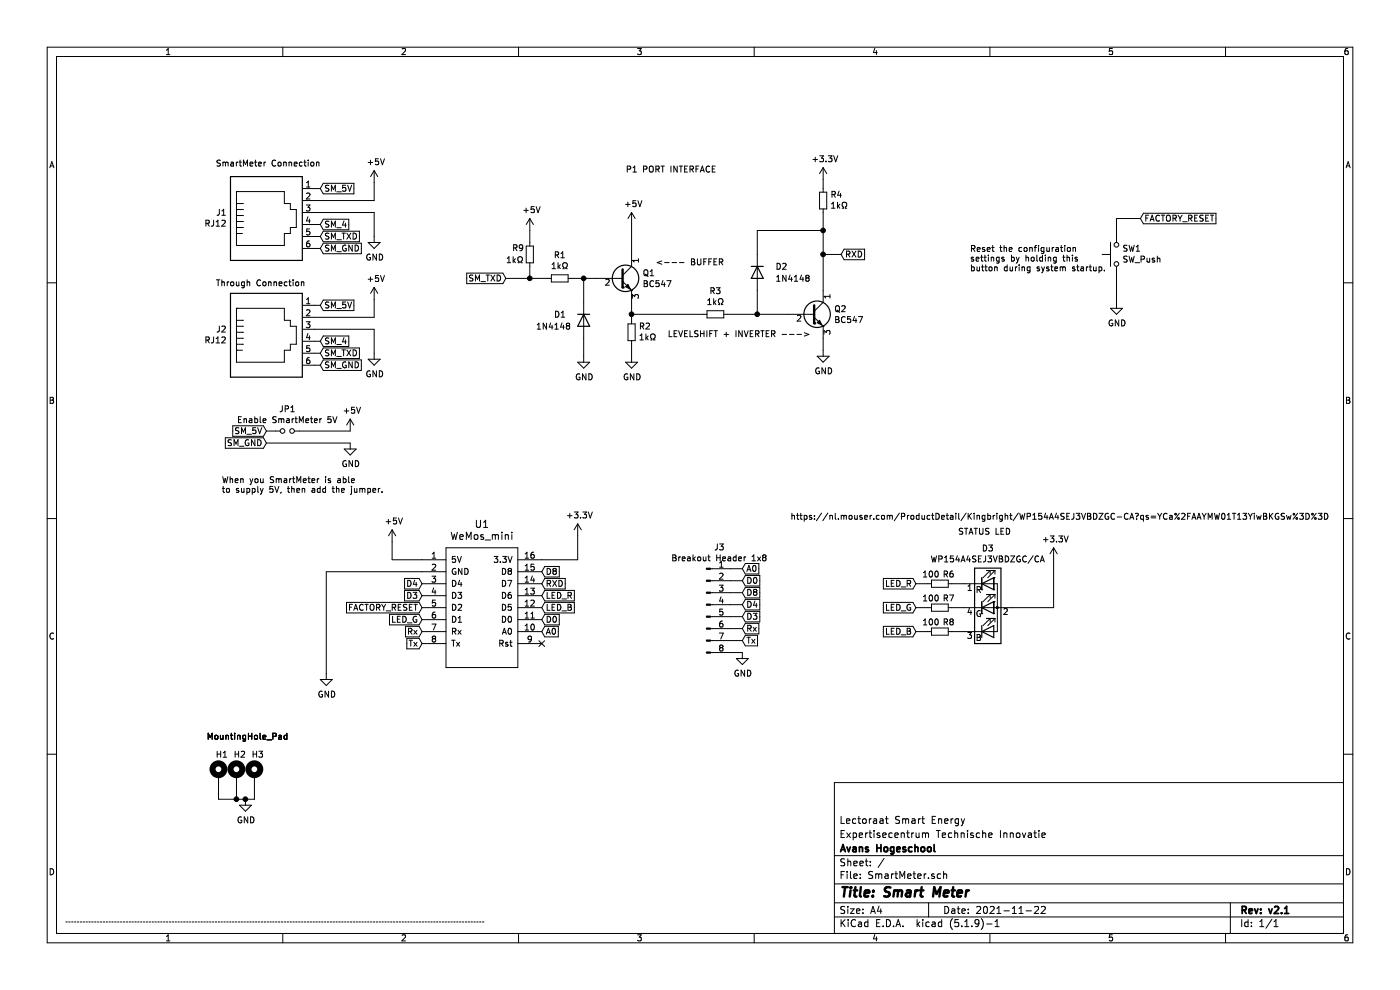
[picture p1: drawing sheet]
EESchema Schematic File Version 4
EELAYER 30 0
EELAYER END
$Descr A4 11693 8268
encoding utf-8
Sheet 1 1
Title "Smart Meter"
Date "2021-11-22"
Rev "v2.1"
Comp "Avans Hogeschool"
Comment1 "Expertisecentrum Technische Innovatie"
Comment2 "Lectoraat Smart Energy"
Comment3 ""
Comment4 ""
$EndDescr
$Comp
L wemos_mini:WeMos_mini U1
U 1 1
P 4025 5025
F 0 "U1" H 4025 5675 60  0000 C CNN
F 1 "WeMos_mini" H 4025 5575 60  0000 C CNN
F 2 "WEMOS_D1_V3:D1-MINI" H 4575 4325 60  0001 C CNN
F 3 "" H 4025 5556 60  0000 C CNN
	1    4025 5025
	1    0    0    -1  
$EndComp
$Comp
L Connector:RJ12 J1
U 1 1
P 2225 1775
F 0 "J1" H 1895 1779 50  0000 R CNN
F 1 "RJ12" H 1895 1870 50  0000 R CNN
F 2 "Connector_RJ:RJ12_Amphenol_54601" V 2225 1800 50  0001 C CNN
F 3 "~" V 2225 1800 50  0001 C CNN
	1    2225 1775
	1    0    0    1   
$EndComp
$Comp
L power:GND #PWR04
U 1 1
P 3125 1975
F 0 "#PWR04" H 3125 1725 50  0001 C CNN
F 1 "GND" H 3130 1802 50  0000 C CNN
F 2 "" H 3125 1975 50  0001 C CNN
F 3 "" H 3125 1975 50  0001 C CNN
	1    3125 1975
	1    0    0    -1  
$EndComp
Wire Wire Line
	3125 1775 3125 1975
$Comp
L power:+5V #PWR03
U 1 1
P 3125 1525
F 0 "#PWR03" H 3125 1375 50  0001 C CNN
F 1 "+5V" H 3140 1698 50  0000 C CNN
F 2 "" H 3125 1525 50  0001 C CNN
F 3 "" H 3125 1525 50  0001 C CNN
	1    3125 1525
	1    0    0    -1  
$EndComp
Wire Wire Line
	3125 1675 3125 1525
$Comp
L power:+5V #PWR07
U 1 1
P 3275 4525
F 0 "#PWR07" H 3275 4375 50  0001 C CNN
F 1 "+5V" H 3290 4698 50  0000 C CNN
F 2 "" H 3275 4525 50  0001 C CNN
F 3 "" H 3275 4525 50  0001 C CNN
	1    3275 4525
	1    0    0    -1  
$EndComp
Wire Wire Line
	3525 4675 3275 4675
Wire Wire Line
	3275 4675 3275 4525
$Comp
L power:+3.3V #PWR010
U 1 1
P 4825 4475
F 0 "#PWR010" H 4825 4325 50  0001 C CNN
F 1 "+3.3V" H 4840 4648 50  0000 C CNN
F 2 "" H 4825 4475 50  0001 C CNN
F 3 "" H 4825 4475 50  0001 C CNN
	1    4825 4475
	1    0    0    -1  
$EndComp
Wire Wire Line
	4525 4675 4825 4675
Wire Wire Line
	4825 4675 4825 4475
$Comp
L Transistor_BJT:BC547 Q1
U 1 1
P 5175 2325
F 0 "Q1" H 5366 2371 50  0000 L CNN
F 1 "BC547" H 5366 2280 50  0000 L CNN
F 2 "Package_TO_SOT_THT:TO-92_Wide" H 5375 2250 50  0001 L CIN
F 3 "http://www.fairchildsemi.com/ds/BC/BC547.pdf" H 5175 2325 50  0001 L CNN
	1    5175 2325
	1    0    0    -1  
$EndComp
Text GLabel 4225 2325 0    50   Input ~ 0
SM_TXD
$Comp
L power:+5V #PWR01
U 1 1
P 4425 1925
F 0 "#PWR01" H 4425 1775 50  0001 C CNN
F 1 "+5V" H 4440 2098 50  0000 C CNN
F 2 "" H 4425 1925 50  0001 C CNN
F 3 "" H 4425 1925 50  0001 C CNN
	1    4425 1925
	1    0    0    -1  
$EndComp
$Comp
L Device:R_Small R1
U 1 1
P 4675 2325
F 0 "R1" V 4479 2325 50  0000 C CNN
F 1 "1kΩ" V 4570 2325 50  0000 C CNN
F 2 "Resistor_THT:R_Axial_DIN0309_L9.0mm_D3.2mm_P12.70mm_Horizontal" H 4675 2325 50  0001 C CNN
F 3 "~" H 4675 2325 50  0001 C CNN
	1    4675 2325
	0    1    1    0   
$EndComp
Wire Wire Line
	4775 2325 4875 2325
$Comp
L Diode:1N4148 D1
U 1 1
P 4875 2675
F 0 "D1" V 4825 2425 50  0000 L CNN
F 1 "1N4148" V 4925 2275 50  0000 L CNN
F 2 "Diode_THT:D_DO-35_SOD27_P7.62mm_Horizontal" H 4875 2500 50  0001 C CNN
F 3 "http://www.nxp.com/documents/data_sheet/1N4148_1N4448.pdf" H 4875 2675 50  0001 C CNN
	1    4875 2675
	0    1    1    0   
$EndComp
Wire Wire Line
	4875 2325 4875 2525
Connection ~ 4875 2325
Wire Wire Line
	4875 2325 4975 2325
$Comp
L power:GND #PWR02
U 1 1
P 4875 2975
F 0 "#PWR02" H 4875 2725 50  0001 C CNN
F 1 "GND" H 4880 2802 50  0000 C CNN
F 2 "" H 4875 2975 50  0001 C CNN
F 3 "" H 4875 2975 50  0001 C CNN
	1    4875 2975
	1    0    0    -1  
$EndComp
Wire Wire Line
	4875 2825 4875 2975
$Comp
L Device:R_Small R2
U 1 1
P 5275 2775
F 0 "R2" H 5216 2729 50  0000 R CNN
F 1 "1kΩ" H 5216 2820 50  0000 R CNN
F 2 "Resistor_THT:R_Axial_DIN0309_L9.0mm_D3.2mm_P12.70mm_Horizontal" H 5275 2775 50  0001 C CNN
F 3 "~" H 5275 2775 50  0001 C CNN
	1    5275 2775
	-1   0    0    1   
$EndComp
Wire Wire Line
	5275 2525 5275 2625
$Comp
L power:GND #PWR06
U 1 1
P 5275 2975
F 0 "#PWR06" H 5275 2725 50  0001 C CNN
F 1 "GND" H 5280 2802 50  0000 C CNN
F 2 "" H 5275 2975 50  0001 C CNN
F 3 "" H 5275 2975 50  0001 C CNN
	1    5275 2975
	1    0    0    -1  
$EndComp
Wire Wire Line
	5275 2875 5275 2975
$Comp
L Device:R_Small R3
U 1 1
P 5975 2625
F 0 "R3" V 5779 2625 50  0000 C CNN
F 1 "1kΩ" V 5870 2625 50  0000 C CNN
F 2 "Resistor_THT:R_Axial_DIN0309_L9.0mm_D3.2mm_P12.70mm_Horizontal" H 5975 2625 50  0001 C CNN
F 3 "~" H 5975 2625 50  0001 C CNN
	1    5975 2625
	0    1    1    0   
$EndComp
Wire Wire Line
	5275 2625 5875 2625
Connection ~ 5275 2625
Wire Wire Line
	5275 2625 5275 2675
$Comp
L Diode:1N4148 D2
U 1 1
P 6325 2275
F 0 "D2" V 6275 2425 50  0000 L CNN
F 1 "1N4148" V 6375 2425 50  0000 L CNN
F 2 "Diode_THT:D_DO-35_SOD27_P7.62mm_Horizontal" H 6325 2100 50  0001 C CNN
F 3 "http://www.nxp.com/documents/data_sheet/1N4148_1N4448.pdf" H 6325 2275 50  0001 C CNN
	1    6325 2275
	0    1    1    0   
$EndComp
$Comp
L Transistor_BJT:BC547 Q2
U 1 1
P 6775 2625
F 0 "Q2" H 6966 2671 50  0000 L CNN
F 1 "BC547" H 6966 2580 50  0000 L CNN
F 2 "Package_TO_SOT_THT:TO-92_Wide" H 6975 2550 50  0001 L CIN
F 3 "http://www.fairchildsemi.com/ds/BC/BC547.pdf" H 6775 2625 50  0001 L CNN
	1    6775 2625
	1    0    0    -1  
$EndComp
Wire Wire Line
	6075 2625 6325 2625
Wire Wire Line
	6325 2425 6325 2625
Connection ~ 6325 2625
Wire Wire Line
	6325 2625 6575 2625
$Comp
L power:+3.3V #PWR08
U 1 1
P 6875 1500
F 0 "#PWR08" H 6875 1350 50  0001 C CNN
F 1 "+3.3V" H 6890 1673 50  0000 C CNN
F 2 "" H 6875 1500 50  0001 C CNN
F 3 "" H 6875 1500 50  0001 C CNN
	1    6875 1500
	1    0    0    -1  
$EndComp
$Comp
L power:GND #PWR09
U 1 1
P 6875 2925
F 0 "#PWR09" H 6875 2675 50  0001 C CNN
F 1 "GND" H 6880 2752 50  0000 C CNN
F 2 "" H 6875 2925 50  0001 C CNN
F 3 "" H 6875 2925 50  0001 C CNN
	1    6875 2925
	1    0    0    -1  
$EndComp
Wire Wire Line
	6875 2825 6875 2925
Wire Wire Line
	6325 2125 6325 1925
Wire Wire Line
	6325 1925 6875 1925
Wire Wire Line
	6875 1925 6875 2125
$Comp
L Device:R_Small R4
U 1 1
P 6875 1675
F 0 "R4" H 6816 1629 50  0000 R CNN
F 1 "1kΩ" H 6816 1720 50  0000 R CNN
F 2 "Resistor_THT:R_Axial_DIN0309_L9.0mm_D3.2mm_P12.70mm_Horizontal" H 6875 1675 50  0001 C CNN
F 3 "~" H 6875 1675 50  0001 C CNN
	1    6875 1675
	-1   0    0    1   
$EndComp
Wire Wire Line
	6875 1775 6875 1925
Connection ~ 6875 1925
Text GLabel 7025 2125 2    50   Input ~ 0
RXD
Wire Wire Line
	6875 2125 7025 2125
Connection ~ 6875 2125
Wire Wire Line
	6875 2125 6875 2425
Text GLabel 4525 4875 2    50   Input ~ 0
RXD
$Comp
L Switch:SW_Push SW1
U 1 1
P 9325 2125
F 0 "SW1" V 9371 2077 50  0000 R CNN
F 1 "SW_Push" V 9280 2077 50  0000 R CNN
F 2 "Button_Switch_THT:SW_PUSH_6mm" H 9325 2325 50  0001 C CNN
F 3 "" H 9325 2325 50  0001 C CNN
	1    9325 2125
	0    -1   -1   0   
$EndComp
$Comp
L power:GND #PWR012
U 1 1
P 9325 2525
F 0 "#PWR012" H 9325 2275 50  0001 C CNN
F 1 "GND" H 9330 2352 50  0000 C CNN
F 2 "" H 9325 2525 50  0001 C CNN
F 3 "" H 9325 2525 50  0001 C CNN
	1    9325 2525
	1    0    0    -1  
$EndComp
Wire Wire Line
	9325 2325 9325 2525
$Comp
L power:+5V #PWR05
U 1 1
P 5275 1875
F 0 "#PWR05" H 5275 1725 50  0001 C CNN
F 1 "+5V" H 5290 2048 50  0000 C CNN
F 2 "" H 5275 1875 50  0001 C CNN
F 3 "" H 5275 1875 50  0001 C CNN
	1    5275 1875
	1    0    0    -1  
$EndComp
Wire Wire Line
	5275 1875 5275 2125
Text GLabel 9525 1825 2    50   Input ~ 0
FACTORY_RESET
Wire Wire Line
	9325 1825 9525 1825
Wire Wire Line
	9325 1825 9325 1925
$Comp
L power:GND #PWR0101
U 1 1
P 2725 5625
F 0 "#PWR0101" H 2725 5375 50  0001 C CNN
F 1 "GND" H 2730 5452 50  0000 C CNN
F 2 "" H 2725 5625 50  0001 C CNN
F 3 "" H 2725 5625 50  0001 C CNN
	1    2725 5625
	1    0    0    -1  
$EndComp
Wire Notes Line
	550  7700 4050 7700
Text Notes 5225 1450 0    50   ~ 0
P1 PORT INTERFACE
Wire Wire Line
	4225 2325 4425 2325
$Comp
L Device:R_Small R9
U 1 1
P 4425 2125
F 0 "R9" H 4575 2075 50  0000 R CNN
F 1 "1kΩ" H 4625 2175 50  0000 R CNN
F 2 "Resistor_THT:R_Axial_DIN0309_L9.0mm_D3.2mm_P12.70mm_Horizontal" H 4425 2125 50  0001 C CNN
F 3 "~" H 4425 2125 50  0001 C CNN
	1    4425 2125
	-1   0    0    1   
$EndComp
Wire Wire Line
	4425 1925 4425 2025
Wire Wire Line
	4425 2225 4425 2325
Connection ~ 4425 2325
Wire Wire Line
	4425 2325 4575 2325
Text Notes 8100 2275 0    50   ~ 0
Reset the configuration\nsettings by holding this\nbutton during system startup.
Text Notes 5475 2225 0    50   ~ 0
<--- BUFFER
Text Notes 5575 2825 0    50   ~ 0
LEVELSHIFT + INVERTER --->
Text Notes 8000 4475 0    50   ~ 0
STATUS LED
Wire Wire Line
	8450 5075 8800 5075
$Comp
L power:+3.3V #PWR015
U 1 1
P 8800 4675
F 0 "#PWR015" H 8800 4525 50  0001 C CNN
F 1 "+3.3V" H 8815 4848 50  0000 C CNN
F 2 "" H 8800 4675 50  0001 C CNN
F 3 "" H 8800 4675 50  0001 C CNN
	1    8800 4675
	1    0    0    -1  
$EndComp
Text GLabel 4525 4975 2    50   Input ~ 0
LED_R
Text GLabel 3525 5175 0    50   Input ~ 0
LED_G
Text GLabel 4525 5075 2    50   Input ~ 0
LED_B
Text GLabel 7650 5275 0    50   Input ~ 0
LED_B
Text GLabel 7650 4875 0    50   Input ~ 0
LED_R
Text GLabel 7650 5075 0    50   Input ~ 0
LED_G
$Comp
L Device:R_Small R6
U 1 1
P 7850 4875
F 0 "R6" V 7925 4750 50  0000 L CNN
F 1 "100" V 7925 4875 50  0000 L CNN
F 2 "Resistor_THT:R_Axial_DIN0309_L9.0mm_D3.2mm_P12.70mm_Horizontal" H 7850 4875 50  0001 C CNN
F 3 "~" H 7850 4875 50  0001 C CNN
	1    7850 4875
	0    -1   -1   0   
$EndComp
$Comp
L Device:R_Small R7
U 1 1
P 7850 5075
F 0 "R7" V 7925 4950 50  0000 L CNN
F 1 "100" V 7925 5075 50  0000 L CNN
F 2 "Resistor_THT:R_Axial_DIN0309_L9.0mm_D3.2mm_P12.70mm_Horizontal" H 7850 5075 50  0001 C CNN
F 3 "~" H 7850 5075 50  0001 C CNN
	1    7850 5075
	0    -1   -1   0   
$EndComp
$Comp
L Device:R_Small R8
U 1 1
P 7850 5275
F 0 "R8" V 7925 5150 50  0000 L CNN
F 1 "100" V 7925 5275 50  0000 L CNN
F 2 "Resistor_THT:R_Axial_DIN0309_L9.0mm_D3.2mm_P12.70mm_Horizontal" H 7850 5275 50  0001 C CNN
F 3 "~" H 7850 5275 50  0001 C CNN
	1    7850 5275
	0    -1   -1   0   
$EndComp
Wire Wire Line
	8800 4675 8800 5075
Wire Wire Line
	8050 4875 7950 4875
Wire Wire Line
	8050 5075 7950 5075
Wire Wire Line
	8050 5275 7950 5275
Wire Wire Line
	7750 5275 7650 5275
Wire Wire Line
	7650 5075 7750 5075
Wire Wire Line
	7750 4875 7650 4875
Text GLabel 3525 5075 0    50   Input ~ 0
FACTORY_RESET
Wire Wire Line
	2725 5625 2725 4775
Wire Wire Line
	2725 4775 3525 4775
Wire Wire Line
	6875 1500 6875 1575
Text GLabel 2675 1975 2    50   Input ~ 0
SM_TXD
Wire Wire Line
	2675 1975 2625 1975
$Comp
L Connector:RJ12 J2
U 1 1
P 2225 2750
F 0 "J2" H 1895 2754 50  0000 R CNN
F 1 "RJ12" H 1895 2845 50  0000 R CNN
F 2 "Connector_RJ:RJ12_Amphenol_54601" V 2225 2775 50  0001 C CNN
F 3 "~" V 2225 2775 50  0001 C CNN
	1    2225 2750
	1    0    0    1   
$EndComp
Wire Wire Line
	3125 1675 2625 1675
Wire Wire Line
	3125 1775 2625 1775
Text GLabel 2675 2550 2    50   Input ~ 0
SM_5V
Text GLabel 2675 2850 2    50   Input ~ 0
SM_4
Text GLabel 2675 3050 2    50   Input ~ 0
SM_GND
Text GLabel 2675 2950 2    50   Input ~ 0
SM_TXD
$Comp
L power:GND #PWR016
U 1 1
P 3125 2950
F 0 "#PWR016" H 3125 2700 50  0001 C CNN
F 1 "GND" H 3130 2777 50  0000 C CNN
F 2 "" H 3125 2950 50  0001 C CNN
F 3 "" H 3125 2950 50  0001 C CNN
	1    3125 2950
	1    0    0    -1  
$EndComp
Wire Wire Line
	3125 2750 3125 2950
$Comp
L power:+5V #PWR014
U 1 1
P 3125 2500
F 0 "#PWR014" H 3125 2350 50  0001 C CNN
F 1 "+5V" H 3140 2673 50  0000 C CNN
F 2 "" H 3125 2500 50  0001 C CNN
F 3 "" H 3125 2500 50  0001 C CNN
	1    3125 2500
	1    0    0    -1  
$EndComp
Wire Wire Line
	3125 2650 3125 2500
Wire Wire Line
	3125 2650 2625 2650
Wire Wire Line
	3125 2750 2625 2750
Text GLabel 2675 1575 2    50   Input ~ 0
SM_5V
Text GLabel 2675 1875 2    50   Input ~ 0
SM_4
Text GLabel 2675 2075 2    50   Input ~ 0
SM_GND
Wire Wire Line
	2675 1875 2625 1875
Wire Wire Line
	2675 2075 2625 2075
Wire Wire Line
	2675 1575 2625 1575
Wire Wire Line
	2675 2550 2625 2550
Wire Wire Line
	2675 2850 2625 2850
Wire Wire Line
	2675 2950 2625 2950
Wire Wire Line
	2675 3050 2625 3050
Text Notes 1800 1400 0    50   ~ 0
SmartMeter Connection
Text Notes 1800 2400 0    50   ~ 0
Through Connection
Text GLabel 6200 5050 2    50   Input ~ 0
D4
Text GLabel 6200 5150 2    50   Input ~ 0
D3
Text GLabel 6200 5250 2    50   Input ~ 0
Rx
Text GLabel 6200 5350 2    50   Input ~ 0
Tx
Text GLabel 6200 4850 2    50   Input ~ 0
D0
Text GLabel 6200 4950 2    50   Input ~ 0
D8
$Comp
L power:GND #PWR017
U 1 1
P 6200 5450
F 0 "#PWR017" H 6200 5200 50  0001 C CNN
F 1 "GND" H 6205 5277 50  0000 C CNN
F 2 "" H 6200 5450 50  0001 C CNN
F 3 "" H 6200 5450 50  0001 C CNN
	1    6200 5450
	1    0    0    -1  
$EndComp
Wire Wire Line
	6200 5350 6100 5350
Wire Wire Line
	6100 5250 6200 5250
Wire Wire Line
	6100 5150 6200 5150
Wire Wire Line
	6200 5050 6100 5050
Wire Wire Line
	6100 4950 6200 4950
Wire Wire Line
	6200 4850 6100 4850
Wire Wire Line
	6100 4750 6200 4750
Text GLabel 3525 4875 0    50   Input ~ 0
D4
Text GLabel 3525 4975 0    50   Input ~ 0
D3
Text GLabel 3525 5275 0    50   Input ~ 0
Rx
Text GLabel 3525 5375 0    50   Input ~ 0
Tx
Text GLabel 4525 5175 2    50   Input ~ 0
D0
Text GLabel 4525 4775 2    50   Input ~ 0
D8
NoConn ~ 4525 5375
$Comp
L Device:Jumper_NO_Small JP1
U 1 1
P 2400 3600
F 0 "JP1" H 2400 3785 50  0000 C CNN
F 1 "Enable SmartMeter 5V" H 2400 3694 50  0000 C CNN
F 2 "Connector_PinHeader_2.54mm:PinHeader_1x02_P2.54mm_Vertical" H 2400 3600 50  0001 C CNN
F 3 "~" H 2400 3600 50  0001 C CNN
	1    2400 3600
	1    0    0    -1  
$EndComp
Text GLabel 2225 3600 0    50   Input ~ 0
SM_5V
$Comp
L power:+5V #PWR011
U 1 1
P 2925 3600
F 0 "#PWR011" H 2925 3450 50  0001 C CNN
F 1 "+5V" H 2940 3773 50  0000 C CNN
F 2 "" H 2925 3600 50  0001 C CNN
F 3 "" H 2925 3600 50  0001 C CNN
	1    2925 3600
	1    0    0    -1  
$EndComp
Wire Wire Line
	2500 3600 2925 3600
Wire Wire Line
	2300 3600 2225 3600
Text Notes 1850 4125 0    50   ~ 0
When you SmartMeter is able\nto supply 5V, then add the jumper.
Text GLabel 2225 3700 0    50   Input ~ 0
SM_GND
$Comp
L power:GND #PWR013
U 1 1
P 2925 3700
F 0 "#PWR013" H 2925 3450 50  0001 C CNN
F 1 "GND" H 2930 3527 50  0000 C CNN
F 2 "" H 2925 3700 50  0001 C CNN
F 3 "" H 2925 3700 50  0001 C CNN
	1    2925 3700
	1    0    0    -1  
$EndComp
Wire Wire Line
	2925 3700 2225 3700
$Comp
L Connector:Conn_01x08_Male J3
U 1 1
P 5900 5050
F 0 "J3" H 6008 5531 50  0000 C CNN
F 1 "Breakout Header 1x8" H 6008 5440 50  0000 C CNN
F 2 "Connector_PinHeader_2.54mm:PinHeader_1x08_P2.54mm_Vertical" H 5900 5050 50  0001 C CNN
F 3 "~" H 5900 5050 50  0001 C CNN
	1    5900 5050
	1    0    0    -1  
$EndComp
Text GLabel 4525 5275 2    50   Input ~ 0
A0
Text GLabel 6200 4750 2    50   Input ~ 0
A0
Wire Wire Line
	6200 5450 6100 5450
$Comp
L Mechanical:MountingHole_Pad H1
U 1 1
P 1825 6475
F 0 "H1" H 1800 6650 50  0000 L CNN
F 1 "MountingHole_Pad" H 1725 6800 50  0000 L CNN
F 2 "MountingHole:MountingHole_3.2mm_M3_DIN965_Pad" H 1825 6475 50  0001 C CNN
F 3 "~" H 1825 6475 50  0001 C CNN
	1    1825 6475
	1    0    0    -1  
$EndComp
$Comp
L Mechanical:MountingHole_Pad H2
U 1 1
P 1975 6475
F 0 "H2" H 1950 6650 50  0000 L CNN
F 1 "MountingHole_Pad" H 1725 6800 50  0000 L CNN
F 2 "MountingHole:MountingHole_3.2mm_M3_DIN965_Pad" H 1975 6475 50  0001 C CNN
F 3 "~" H 1975 6475 50  0001 C CNN
	1    1975 6475
	1    0    0    -1  
$EndComp
$Comp
L Mechanical:MountingHole_Pad H3
U 1 1
P 2125 6475
F 0 "H3" H 2100 6650 50  0000 L CNN
F 1 "MountingHole_Pad" H 1725 6800 50  0000 L CNN
F 2 "MountingHole:MountingHole_3.2mm_M3_DIN965_Pad" H 2125 6475 50  0001 C CNN
F 3 "~" H 2125 6475 50  0001 C CNN
	1    2125 6475
	1    0    0    -1  
$EndComp
$Comp
L power:GND #PWR018
U 1 1
P 2050 6675
F 0 "#PWR018" H 2050 6425 50  0001 C CNN
F 1 "GND" H 2055 6502 50  0000 C CNN
F 2 "" H 2050 6675 50  0001 C CNN
F 3 "" H 2050 6675 50  0001 C CNN
	1    2050 6675
	1    0    0    -1  
$EndComp
Wire Wire Line
	1825 6575 1825 6675
Wire Wire Line
	1825 6675 1975 6675
Connection ~ 2050 6675
Wire Wire Line
	2125 6575 2125 6675
Wire Wire Line
	2125 6675 2050 6675
Wire Wire Line
	1975 6575 1975 6675
Connection ~ 1975 6675
Wire Wire Line
	1975 6675 2050 6675
Text Notes 6600 4350 0    50   ~ 0
https://nl.mouser.com/ProductDetail/Kingbright/WP154A4SEJ3VBDZGC-CA?qs=YCa%2FAAYMW01T13YiwBKGSw%3D%3D
$Comp
L Device:LED_RABG D3
U 1 1
P 8250 5075
F 0 "D3" H 8250 5572 50  0000 C CNN
F 1 "WP154A4SEJ3VBDZGC/CA" H 8250 5481 50  0000 C CNN
F 2 "LED_THT:LED_D5.0mm-4_RGB_Wide_Pins" H 8250 5025 50  0001 C CNN
F 3 "~" H 8250 5025 50  0001 C CNN
	1    8250 5075
	1    0    0    -1  
$EndComp
$EndSCHEMATC
